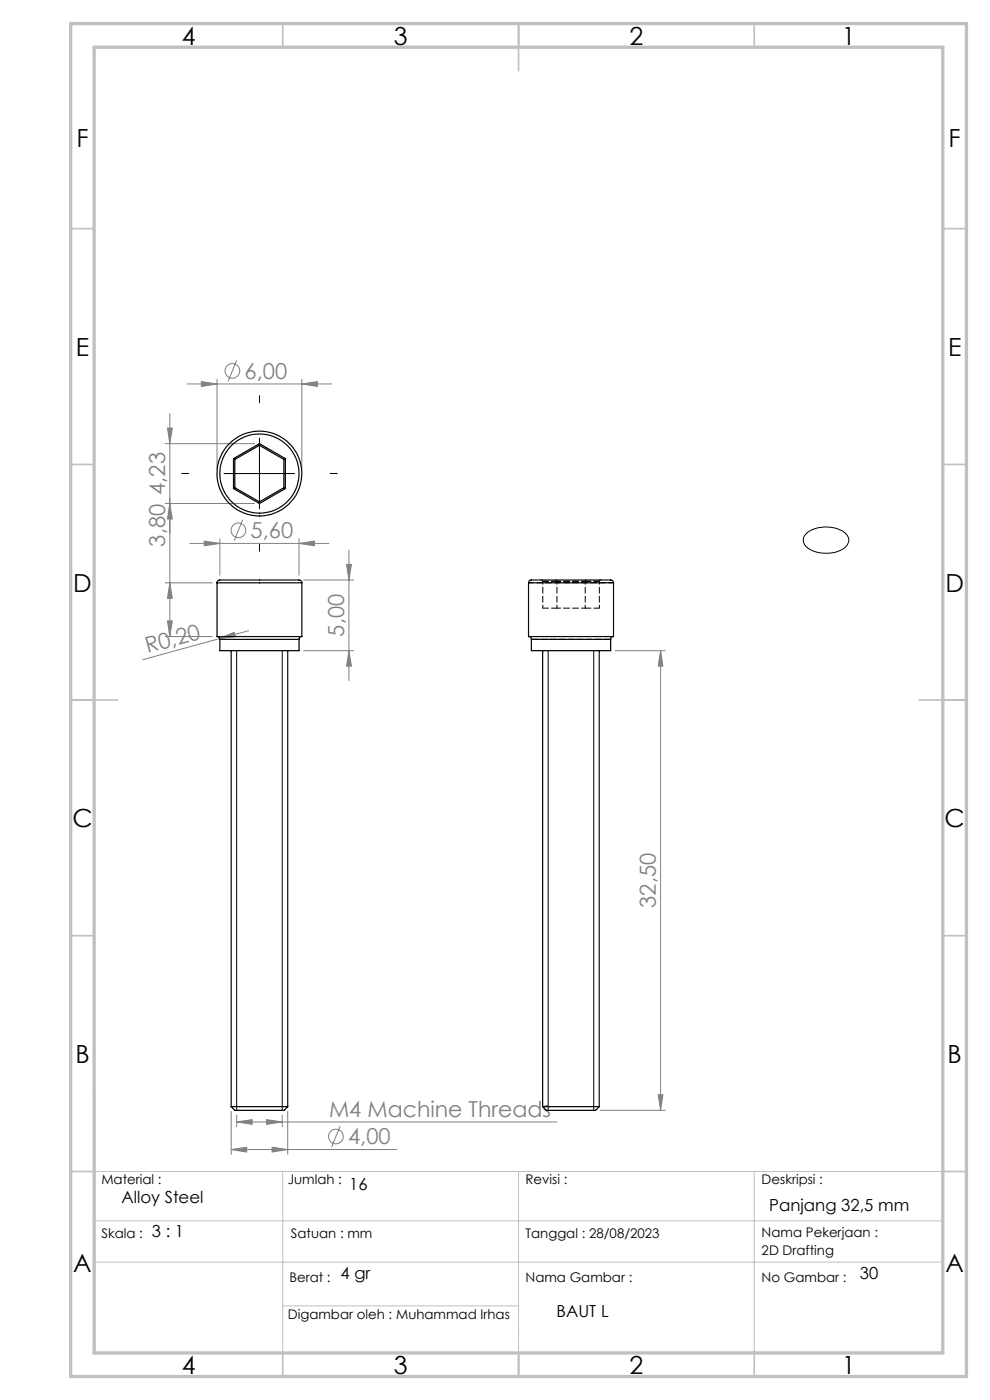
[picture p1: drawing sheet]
<svg xmlns="http://www.w3.org/2000/svg" width="210mm" height="297mm" viewBox="0 0 210 297" stroke-linecap="round" stroke-linejoin="round" font-family="sans-serif">
<g fill="none" stroke="#808080" stroke-width=".21">
<path d="M50.2 76.4l-1.8 4.5M35 94.1h19M35.5 90.8h1l-.5 3.3zM36 87.8v47.2M39.7 81.5h30.7M42.7 81l3.3 .5-3.3 .5zM46 80.5v18.9M64 81.5l3.3-.5v1zM64 80.5v18.9M35 106.8h19M36 106.8l.5 3.3h-1zM40.3 115.3h29.5"/>
<path d="M43.3 114.8l3.3 .5-3.3 .5zM46.6 114.3v7.7M51.5 110.3l-1.8 4.4M63.4 115.3l3.3-.5v1zM63.4 114.3v7.7M73.5 119.7h1l-.5 3.3zM74 116.7v27.7M35 123.6h10M35 135h10M35.5 131.7h1l-.5 3.3zM36 123.6l.5 3.3h-1zM46.6 135.5l3.1-1.4 .2 1z"/>
<path d="M46.6 135.5l-16.3 4.4M52.7 133.8l-6.1 1.7M64.4 123h10.6M64.4 138h10.6M74 138l.5 3.3h-1zM130.5 138h10.6M140.1 138l.5 3.3h-1zM140.1 138v97.5M49 235.8v9.1M50.2 238l3.3-.5v1zM50.2 236.5v2.5M50.2 238h67.9"/>
<path d="M56.6 237.5l3.3 .5-3.3 .5zM59.9 236.5v2.5M61 235.8v9.1M72.1 238.9l-1.8 4.4M127.4 235.5h13.7M139.6 232.2h1l-.5 3.3zM49 243.9l3.3-.5v1zM49 243.9h35.2M57.7 243.4l3.3 .5-3.3 .5z"/>
<circle cx="49.3" cy="78.7" r="1.56"/>
<circle cx="50.6" cy="112.5" r="1.56"/>
<circle cx="71.3" cy="241.1" r="1.55"/>
</g>
<path d="M55 93v14.9M47.5 100.5h15M171.2 113a7 7 0 0 1 8.2 .2 1.95 1.95 0 0 1-.7 3.3 7.1 7.1 0 0 1-7.7-.6 1.89 1.89 0 0 1 .2-2.9zM50.2 138v97.5M59.9 138v97.5M116.3 138v97.5M125.9 138v97.5" fill="none" stroke="#000" stroke-width=".21"/>
<path d="M55 85.4v-1.5M40 100.4h-1.5M55 115.4v1.5M70 100.4h1.5" fill="none" stroke="#000" stroke-width=".21" stroke-dasharray="15.2 1.3 1.3 1.3"/>
<path d="M20 259h180M20 248.5h180v38.5h-180zM60 248.5v38.5M110 248.5v38.5M160 248.5v38.1M20 267.8h180M60 277h50" fill="none" stroke="#c0c0c0" stroke-width=".21"/>
<g fill="none" stroke="#c0c0c0" stroke-width=".35">
<path d="M60 5v5M110 5v10M160 5v5M15 48.5h5M200 48.5h5M15 98.5h5M200 98.5h5M15 148.5h10M195 148.5h10M15 198.5h5M200 198.5h5M15 248.5h5"/>
<path d="M200 248.5h5M60 287v5M110 287v5M160 286.6v4.9"/>
</g>
<path d="M20 231v56" fill="none" stroke="#c0c0c0" stroke-width=".5"/>
<path d="M15 5h190v287h-190zM20 10h180v277h-180z" fill="none" stroke="#c0c0c0" stroke-width=".7"/>
<g fill="#808080">
<path d="M46.6 135.5l3.1-1.4 .2 1z"/>
<path d="M56.6 237.5l3.3 .5-3.3 .5zM50.2 238l3.3-.5v1zM63.4 115.3l3.3-.5v1zM43.3 114.8l3.3 .5-3.3 .5z"/>
<path d="M49 243.9l3.3-.5v1zM57.7 243.4l3.3 .5-3.3 .5zM42.7 81l3.3 .5-3.3 .5zM64 81.5l3.3-.5v1z"/>
<path d="M36 123.6l.5 3.3h-1zM35.5 131.7h1l-.5 3.3zM73.5 119.7h1l-.5 3.3zM74 138l.5 3.3h-1zM140.1 138l.5 3.3h-1zM139.6 232.2h1l-.5 3.3zM35.5 90.8h1l-.5 3.3zM36 106.8l.5 3.3h-1z"/>
</g>
<g fill="none" stroke="#000" stroke-width=".25">
<path d="M49.5 97.3l.3 .2M49.5 97.3v6.3M49.8 97.5v6M55 94.1v.4M55 94.1l5.5 3.2M55 94.1l-5.5 3.2M55 94.5l-5.2 3M55 94.5l5.2 3M60.2 97.5v6M60.5 97.3l-.3 .2M60.5 97.3v6.3M49.5 103.6l5.5 3.2"/>
<path d="M49.8 103.5l-.3 .1M49.8 103.5l5.2 3M55 106.5v.3M60.2 103.5l.3 .1M60.2 103.5l-5.2 3M60.5 103.6l-5.5 3.2M46 123.6a.83 .83 0 0 1 1.3-.6h16.1a.6 .6 0 0 1 .6 .6M46 135a.6 .6 0 0 1 .6 .6M46 135h18M46 123.6h18M46 123.6v11.4M46.6 135.6v2.4h16.8v-2.4"/>
<path d="M46.6 135.6h16.8M49 138v96.8M61 138v96.8M64 135a.6 .6 0 0 0-.6 .6M64 123.6v11.4M112.1 123.6a.86 .86 0 0 1 1.2-.6h16.2a.57 .57 0 0 1 .6 .6M112.1 135a.6 .6 0 0 1 .6 .6M112.1 135h18M112.1 123.6h18M112.1 123.6v11.4M112.7 135.6v2.4h16.8v-2.4M112.7 135.6h16.8"/>
<path d="M115.1 138v96.8M127.1 138v96.8M130.1 135a.55 .55 0 0 0-.6 .6M130.1 123.6v11.4M49 234.8h12M49 234.8l.8 .7h10.5l.7-.7M115.1 234.8h12M115.1 234.8l.8 .7h10.5l.7-.7"/>
<circle cx="55" cy="100.5" r="9"/>
<circle cx="55" cy="100.5" r="8.4"/>
</g>
<path d="M115.1 123.3l-.3-.3M118 123l.1 .3M124.3 123l-.2 .3M127.5 123l-.4 .3" fill="none" stroke="#000" stroke-width=".21" stroke-dasharray="1.3 .6"/>
<path d="M115.1 123.3h3M115.1 129h3M118.1 123.3h-3M124.1 123.3h3M124.1 129h3M127.1 123.3h-3" fill="none" stroke="#000" stroke-width=".21" stroke-dasharray="1.3 .6" stroke-dashoffset=".1"/>
<path d="M118.1 123.3h6M118.1 129h6M124.1 123.3h-6" fill="none" stroke="#000" stroke-width=".21" stroke-dasharray="1.3 .6" stroke-dashoffset=".5"/>
<path d="M115.1 129v-5.7M118.1 129v-5.7M124.1 129v-5.7M127.1 129v-5.7" fill="none" stroke="#000" stroke-width=".21" stroke-dasharray="1.3 .6" stroke-dashoffset=".6"/>
<path d="M112.1 123.6h18" fill="none" stroke="#000" stroke-width=".21" stroke-dasharray="1.3 .6" stroke-dashoffset=".2"/>
<path d="M112.7 135.6h16.8" fill="none" stroke="#000" stroke-width=".21" stroke-dasharray="1.3 .6" stroke-dashoffset="-.1"/>
<g font-size="5.3">
<text x="38.5" y="9.5">4</text>
<text x="83.5" y="9.5">3</text>
<text x="133.6" y="9.5">2</text>
<text x="178.6" y="9.5">1</text>
<text x="16.2" y="31.3">F</text>
<text x="201.2" y="31.3">F</text>
<text x="16.1" y="75.5">E</text>
<text x="201.1" y="75.5">E</text>
<text x="15.5" y="125.5">D</text>
<text x="200.5" y="125.5">D</text>
<text x="15.4" y="175.5">C</text>
<text x="200.4" y="175.5">C</text>
<text x="16" y="225.5">B</text>
<text x="201" y="225.5">B</text>
<text x="15.5" y="269.8">A</text>
<text x="200.5" y="269.8">A</text>
<text x="38.5" y="291.5">4</text>
<text x="83.5" y="291.5">3</text>
<text x="133.6" y="291.5">2</text>
<text x="178.6" y="291.5">1</text>
</g>
<g font-size="4.7" fill="#808080">
<text x="51.9" y="80.4">6,00</text>
<text x="35" y="116" transform="rotate(-90 35 116)">3,80 4,23</text>
<text x="53.2" y="114.2">5,60</text>
<text x="73" y="135" transform="rotate(-90 73 135)">5,00</text>
<text x="31.3" y="138.6" transform="rotate(-15 31.3 138.6)">R0,20</text>
<text x="139.1" y="192.6" transform="rotate(-90 139.1 192.6)">32,50</text>
<text x="69.8" y="237">M4 Machine Threads</text>
<text x="73.8" y="242.8">4,00</text>
</g>
<g font-size="3.5">
<text x="25.7" y="255.1">Alloy Steel</text>
<text x="74.1" y="252.4">16</text>
<text x="163.2" y="256.9">Panjang 32,5 mm</text>
<text x="32.2" y="262.5">3 : 1</text>
<text x="72.3" y="271.4">4 gr</text>
<text x="182.4" y="271.4">30</text>
<text x="118.1" y="279.4">BAUT L</text>
</g>
<g font-size="2.8">
<text x="21.5" y="251.2">Material :</text>
<text x="61" y="251.2">Jumlah :</text>
<text x="111.5" y="251.2">Revisi :</text>
<text x="161.6" y="251.2">Deskripsi :</text>
<text x="21.5" y="262.7">Skala :</text>
<text x="61.7" y="262.7">Satuan : mm</text>
<text x="111.5" y="262.7">Tanggal : 28/08/2023</text>
<text x="161.6" y="262.4">Nama Pekerjaan :</text>
<text x="161.6" y="266.3">2D Drafting</text>
<text x="61.4" y="272">Berat :</text>
<text x="111.5" y="272">Nama Gambar :</text>
<text x="161.6" y="272">No Gambar :</text>
<text x="61.1" y="279.9">Digambar oleh : Muhammad Irhas</text>
</g>
</svg>
